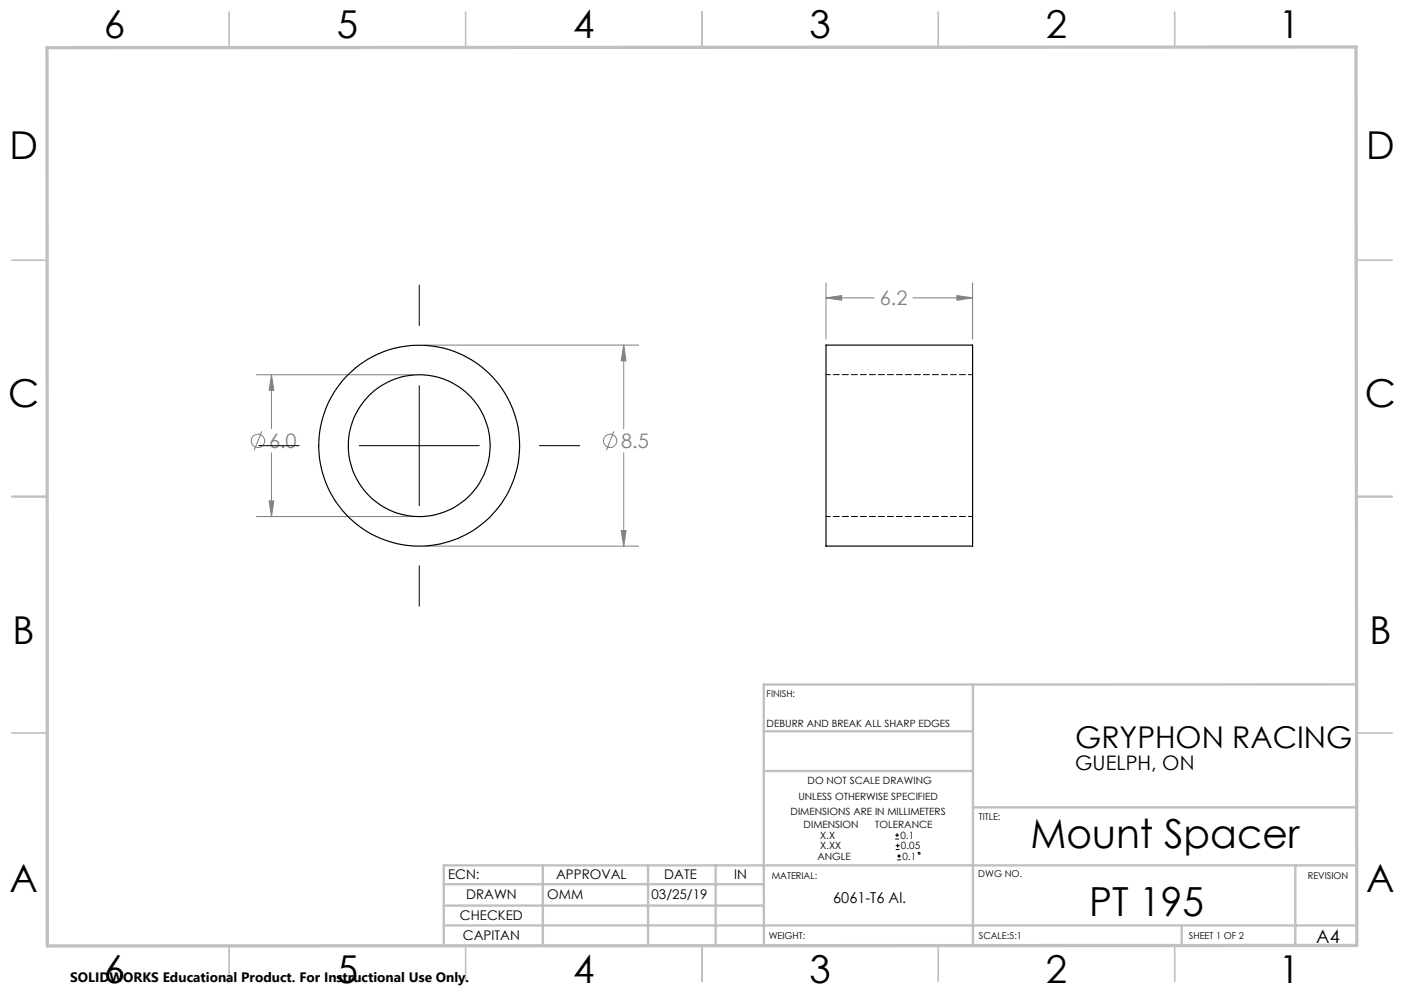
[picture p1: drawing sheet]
<svg xmlns="http://www.w3.org/2000/svg" width="297mm" height="210mm" viewBox="0 0 297 210" stroke-linecap="round" stroke-linejoin="round" font-family="sans-serif">
<g fill="none" stroke="#808080" stroke-width=".21">
<path d="M174.7 59.8v11.9M205.7 59.8v11.9M54.3 79.3h33.1M57.4 79.3l.5 3.2h-1zM57.4 79.3v11.4M90 73h45.1M131.9 73l.5 3.3h-1zM131.9 73v17.7M174.7 63l3.3-.5v1zM174.7 63h10.2M193.1 63h12.6M202.4 62.5l3.3 .5-3.3 .5z"/>
<path d="M55.4 91.2l-1.6 4M57.4 95.8v13.4M129.9 91.2l-1.6 4M131.9 95.8v19.7M54.3 109.2h33.1M56.9 105.9h1l-.5 3.3zM90 115.5h45.1M131.4 112.2h1l-.5 3.3z"/>
<circle cx="54.6" cy="93.2" r="1.41"/>
<circle cx="129.1" cy="93.2" r="1.4"/>
</g>
<g fill="none" stroke="#000" stroke-width=".21">
<path d="M88.7 60.3v8.6M54.7 94.3h8.6M76 94.3h25.4M88.7 81.6v25.4M114.1 94.3h8.5M88.7 119.7v8.5M189.4 177.4h.8M189.4 176.6h.8M189.5 179.7h.8M189.5 178.8h.8M189.8 176.2v.8M189.9 178.4v.8"/>
<path d="M189.8 181.8h.8M189.8 181h.8M190.2 180.6v.9"/>
<circle cx="194.4" cy="180.4" r=".2"/>
</g>
<g fill="none" stroke="#c0c0c0" stroke-width=".35">
<path d="M48.5 2.5v7.5M98.5 2.5v7.5M148.5 2.5v7.5M198.5 2.5v7.5M248.5 2.5v7.5M2.5 55h7.5M287 55h7.5M2.5 105h7.5M287 105h7.5M2.5 155h7.5M287 155h7.5M48.5 200v7.5"/>
<path d="M98.5 200v7.5M148.5 200v7.5M198.5 200v7.5M248.5 200v7.5"/>
</g>
<g fill="none" stroke="#c0c0c0" stroke-width=".5">
<path d="M161.6 154.6h44.2M205.8 144.8v55.2M287 144.7l-125.4 .1v55.2M161.6 163h44.2M205.8 170.7h81.2M93.9 195.7h193.1M93.9 191.5h67.7M93.9 187h67.7M114.8 183v17M137.1 183v17M151.4 183v17M250 195.8v4.2"/>
<path d="M274 183v16.9M287 183h-193.1v17"/>
</g>
<path d="M9.9 10.1l276.9-.2 .2 190-277 .2z" fill="none" stroke="#c0c0c0" stroke-width=".7"/>
<path d="M131.9 73l.5 3.3h-1zM131.4 112.2h1l-.5 3.3zM57.4 79.3l.5 3.2h-1zM56.9 105.9h1l-.5 3.3zM202.4 62.5l3.3 .5-3.3 .5zM174.7 63l3.3-.5v1z" fill="#808080"/>
<g fill="none" stroke="#000" stroke-width=".25">
<path d="M174.7 73h31v42.5h-31z"/>
<circle cx="88.7" cy="94.3" r="21.3"/>
<circle cx="88.7" cy="94.2" r="15"/>
</g>
<path d="M205.8 79.2h-31M174.8 109.2h31" fill="none" stroke="#000" stroke-width=".21" stroke-dasharray="1.3 .6" stroke-dashoffset=".4"/>
<g font-size="8.5">
<text x="218" y="179.3">Mount Spacer</text>
<text x="230.4" y="193.8">PT 195</text>
</g>
<g font-size="8.1">
<text x="22" y="8">6</text>
<text x="71.2" y="8">5</text>
<text x="121.2" y="8">4</text>
<text x="171.3" y="8">3</text>
<text x="221.3" y="8">2</text>
<text x="270.5" y="8">1</text>
<text x="2" y="33.6">D</text>
<text x="289" y="33.6">D</text>
<text x="1.7" y="86.1">C</text>
<text x="288.7" y="86.1">C</text>
<text x="2.7" y="136.1">B</text>
<text x="289.7" y="136.1">B</text>
<text x="2" y="188.6">A</text>
<text x="289" y="188.6">A</text>
<text x="22" y="208">6</text>
<text x="71.2" y="208">5</text>
<text x="121.2" y="208">4</text>
<text x="171.3" y="208">3</text>
<text x="221.3" y="208">2</text>
<text x="270.5" y="208">1</text>
</g>
<text font-size="6.3" x="227.4" y="158.2">GRYPHON RACING</text>
<g font-size="4.2" fill="#808080">
<text x="186.1" y="64.6">6.2</text>
<text x="56.9" y="94.8">6.0</text>
<text x="131.4" y="94.8">8.5</text>
</g>
<text font-size="4.2" x="227.4" y="162.8">GUELPH, ON</text>
<text font-size="3.9" x="278.4" y="199.3">A4</text>
<text font-size="3.2" x="176.3" y="190.9">6061-T6 Al.</text>
<text font-size="2.9" x="14.9" y="207.6">SOLIDWORKS Educational Product. For Instructional Use Only.</text>
<g font-size="2.8">
<text x="94.8" y="185.9">ECN:</text>
<text x="117.6" y="185.9">APPROVAL</text>
<text x="140.5" y="185.9">DATE</text>
<text x="155.3" y="185.9">IN</text>
<text x="98.6" y="190.2">DRAWN</text>
<text x="115.8" y="190.2">OMM</text>
<text x="137.8" y="190.2">03/25/19</text>
<text x="97.3" y="194.5">CHECKED</text>
<text x="97.9" y="198.9">CAPITAN</text>
</g>
<g font-size="2.1">
<text x="162.2" y="153.7">DEBURR AND BREAK ALL SHARP EDGES</text>
<text x="170.8" y="165.8">DO NOT SCALE DRAWING</text>
<text x="167.2" y="172.4">DIMENSIONS ARE IN MILLIMETERS</text>
<text x="168.9" y="169.2">UNLESS OTHERWISE SPECIFIED</text>
<text x="170" y="175.2">DIMENSION</text>
<text x="173.5" y="179.6">X.XX</text>
<text x="173.5" y="177.4">X.X</text>
<text x="185.2" y="175.2">TOLERANCE</text>
<text x="190.5" y="177.4">0.1</text>
<text x="190.6" y="179.6">0.05</text>
<text x="172.9" y="181.8">ANGLE</text>
<text x="190.9" y="181.8">0.1</text>
</g>
<g font-size="2">
<text x="162.2" y="147.5">FINISH:</text>
<text x="207.1" y="173.3">TITLE:</text>
<text x="163.3" y="185.9">MATERIAL:</text>
<text x="207" y="185.5">DWG NO.</text>
<text x="276.7" y="185.9">REVISION</text>
<text x="162.6" y="198.5">WEIGHT:</text>
<text x="207.1" y="198.6">SCALE:5:1</text>
<text x="251.5" y="198.6">SHEET 1 OF 2</text>
</g>
</svg>
